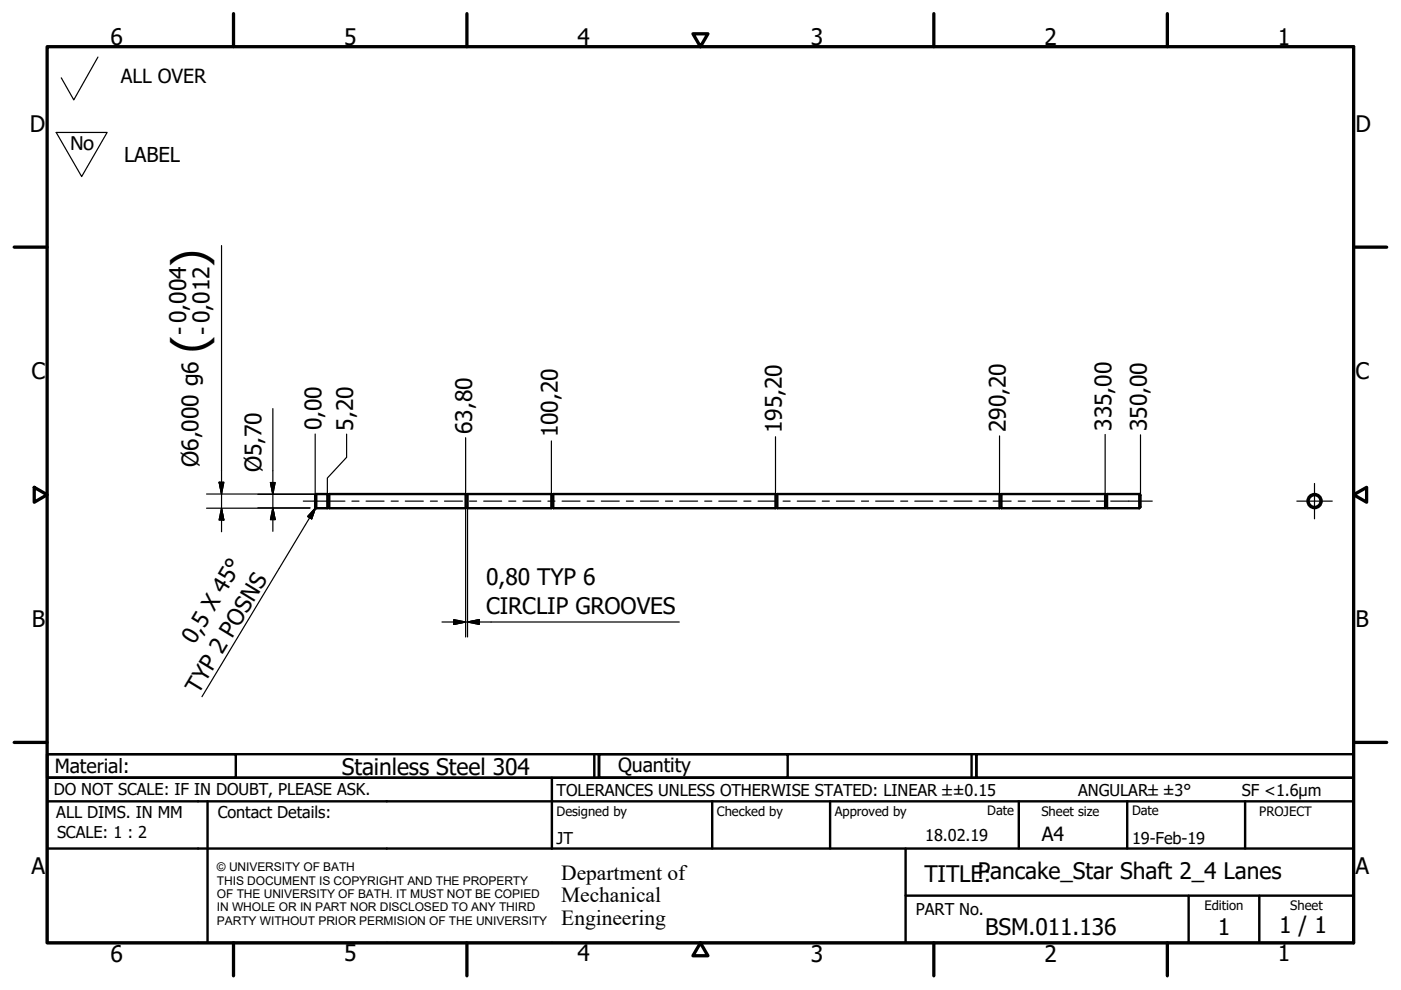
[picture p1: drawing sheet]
<svg xmlns="http://www.w3.org/2000/svg" width="297mm" height="210mm" viewBox="0 0 297 210" stroke-linecap="round" stroke-linejoin="round" font-family="sans-serif">
<!-- layer: Visible (ISO) -->
<g fill="none" stroke="#000" stroke-width=".51">
<path d="M67.1 104.7l-.3 .3v2.5l.3 .3M67.1 104.7v3.1M67.1 104.7h2.3v3.1h-2.3M69.4 107.7h.4M69.4 104.8h.4M69.8 104.7h28.9v3.1h-28.9zM98.7 107.7h.4M98.7 104.8h.4M99.1 104.7h17.8v3.1h-17.8zM116.9 107.7h.4M116.9 104.8h.4M117.3 104.7h47.1v3.1h-47.1z"/>
<path d="M164.4 107.7h.4M164.4 104.8h.4M164.8 104.7h47.1v3.1h-47.1zM211.9 107.7h.4M211.9 104.8h.4M212.3 104.7h22v3.1h-22zM234.3 107.7h.4M234.3 104.8h.4M241.6 104.7v3.1M241.6 104.7l.2 .3v2.5l-.2 .3M241.6 104.7h-6.9v3.1h6.9"/>
<circle cx="278.7" cy="106.2" r="1.49"/>
<circle cx="278.7" cy="106.2" r="1.26"/>
</g>
<!-- layer: Border (ISO) -->
<g fill="none" stroke="#000" stroke-width=".7">
<path d="M10 9.9h277v190h-277zM49.5 2.9v7M99 2.9v7M146.9 7.2h3.2l-1.6 2.7zM198 2.9v7M247.5 2.9v7M3 52.4h7M287 52.4h7M7.3 103.3l2.7 1.6-2.7 1.6zM287 104.9l2.8-1.6v3.2zM3 157.4h7M287 157.4h7"/>
<path d="M49.5 199.9v7M99 199.9v7M148.5 199.9l1.6 2.7h-3.2zM198 199.9v7M247.5 199.9v7"/>
</g>
<!-- layer: Title (ISO) -->
<g fill="none" stroke="#000" stroke-width=".51">
<path d="M10 159.9h40v5h-40zM10 159.9h117v5h-117zM126 159.9v5M127 159.9h40v5h-40zM127 159.9h80v5h-80zM206 159.9v5M207 159.9h80v5h-80zM10 169.9v-5h277v5M10 169.9h277v30h-277zM10 179.9h277M44 169.9v30M117 164.9v15"/>
<path d="M151 169.9v10M176 169.9v10M192 179.9v20M216 169.9v10M239 169.9v10M264 169.9v10M192 189.9h95M252 189.9v10M267 189.9v10"/>
</g>
<!-- layer: Sketch Geometry (ISO) -->
<path d="M20.8 12.1l-5.2 9.1-2.6-4.7M11.9 28.1h10.8l-5.4 9.3z" fill="none" stroke="#000" stroke-width=".25"/>
<!-- layer: Center Mark (ISO) -->
<path d="M275 106.2h7.5M278.7 102.5v7.5" fill="none" stroke="#000" stroke-width=".25"/>
<!-- layer: Dimension (ISO) -->
<g fill="none" stroke="#000" stroke-width=".25">
<path d="M47 52.1v60.6M57.8 86.6v26.1M66.8 92v13M73.5 92v5l-4.1 4.4v3.3M98.7 92.8v11.9M116.9 93.5v11.3M164.4 92.6v12.2M211.9 92.4v12.3M234.3 92.1v12.6M241.8 92.2v12.8M43.8 104.7h23.3M43.8 107.8h21.9"/>
<path d="M46.5 102.2h1l-.5 2.5zM47 107.8l.5 2.5h-1zM54.7 104.8h14.7M54.7 107.7h11M57.3 102.3h1l-.5 2.5zM57.8 107.7l.5 2.5h-1zM66.8 107.7h2.6M67 107.8h.1M98.7 107.8v27.3M99.1 107.8v27.3M93.7 131.9h50.3M96.2 131.4l2.5 .5-2.5 .5z"/>
<path d="M99.1 131.9l2.5-.5v1z"/>
</g>
<path d="M46.5 102.2l.5 2.5zM46.5 102.2h1l-.5 2.5zM47 107.8l.5 2.5zM47 107.8l.5 2.5h-1zM57.3 102.3l.5 2.5zM57.3 102.3h1l-.5 2.5zM57.8 107.7l.5 2.5zM57.8 107.7l.5 2.5h-1zM96.2 132.4l2.5-.5zM96.2 131.4l2.5 .5-2.5 .5zM99.1 131.9l2.5-.5zM99.1 131.9l2.5-.5v1z" fill="#000" stroke="#000" stroke-width=".25"/>
<!-- layer: Centerline (ISO) -->
<g fill="none" stroke="#000" stroke-width=".25">
<path d="M64.3 106.2h8.8M74.6 106.2h1.5M77.6 106.2h3.8M82.9 106.2h1.5M85.9 106.2h3.8M91.2 106.2h1.5M94.2 106.2h3.8M99.5 106.2h1.5M102.6 106.2h3.8M107.9 106.2h1.5M110.9 106.2h3.8M116.2 106.2h1.5"/>
<path d="M119.2 106.2h3.8M124.5 106.2h1.5M127.5 106.2h3.8M132.8 106.2h1.5M135.8 106.2h3.8M141.1 106.2h1.5M144.1 106.2h3.8M149.4 106.2h1.5M152.4 106.2h3.8M157.7 106.2h1.5M160.7 106.2h3.8M166 106.2h1.5"/>
<path d="M169 106.2h3.8M174.3 106.2h1.5M177.3 106.2h3.8M182.6 106.2h1.5M185.7 106.2h3.8M191 106.2h1.4M194 106.2h3.8M199.3 106.2h1.5M202.3 106.2h3.8M207.6 106.2h1.5M210.6 106.2h3.8M215.9 106.2h1.5"/>
<path d="M218.9 106.2h3.8M224.2 106.2h1.5M227.2 106.2h3.8M232.5 106.2h1.5M235.5 106.2h8.8"/>
</g>
<!-- layer: Symbol (ISO) -->
<path d="M66.9 107.6l-.8 2.4-.9-.5zM66.9 107.6l-24.1 40.1" fill="none" stroke="#000" stroke-width=".25"/>
<path d="M66.9 107.6l-.8 2.4zM66.9 107.6l-.8 2.4-.9-.5z" fill="#000" stroke="#000" stroke-width=".25"/>
<g font-size="9.7">
<text x="43.5" y="56.5" transform="rotate(-90 43.5 56.5)">)</text>
<text x="43.5" y="74.8" transform="rotate(-90 43.5 74.8)">(</text>
</g>
<g font-size="4.8">
<text x="23.4" y="9.5">6</text>
<text x="72.9" y="9.5">5</text>
<text x="122.4" y="9.5">4</text>
<text x="171.9" y="9.5">3</text>
<text x="221.4" y="9.5">2</text>
<text x="270.9" y="9.5">1</text>
<text x="6.3" y="27.9">D</text>
<text x="287.4" y="27.9">D</text>
<text x="39.7" y="71.1" transform="rotate(-90 39.7 71.1)">- 0,004</text>
<text x="44.6" y="71.1" transform="rotate(-90 44.6 71.1)">- 0,012</text>
<text x="6.7" y="80.4">C</text>
<text x="287.4" y="80.4">C</text>
<text x="68.2" y="91.3" transform="rotate(-90 68.2 91.3)">0,00</text>
<text x="74.8" y="91.3" transform="rotate(-90 74.8 91.3)">5,20</text>
<text x="100.1" y="92" transform="rotate(-90 100.1 92)">63,80</text>
<text x="118.3" y="92.7" transform="rotate(-90 118.3 92.7)">100,20</text>
<text x="165.8" y="91.8" transform="rotate(-90 165.8 91.8)">195,20</text>
<text x="213.3" y="91.7" transform="rotate(-90 213.3 91.7)">290,20</text>
<text x="235.7" y="91.3" transform="rotate(-90 235.7 91.3)">335,00</text>
<text x="243.2" y="91.4" transform="rotate(-90 243.2 91.4)">350,00</text>
<text x="42.1" y="99" transform="rotate(-90 42.1 99)">Ø6,000 g6</text>
<text x="55.5" y="100.1" transform="rotate(-90 55.5 100.1)">Ø5,70</text>
<text x="103.1" y="124">0,80 TYP 6</text>
<text x="103.1" y="130.3">CIRCLIP GROOVES</text>
<text x="6.8" y="132.9">B</text>
<text x="41.2" y="136.9" transform="rotate(-59 41.2 136.9)">0,5 X 45°</text>
<text x="287.4" y="132.9">B</text>
<text x="42.1" y="147.3" transform="rotate(-59 42.1 147.3)">TYP 2 POSNS</text>
<text x="72.5" y="164.2">Stainless Steel 304</text>
<text x="6.7" y="185.4">A</text>
<text x="287.4" y="185.4">A</text>
<text x="196" y="187">TITLEP:ancake_Star Shaft 2_4 Lanes</text>
<text x="271.2" y="197.9">1 / 1</text>
<text x="23.4" y="203.9">6</text>
<text x="72.9" y="203.8">5</text>
<text x="122.4" y="203.8">4</text>
<text x="171.9" y="203.9">3</text>
<text x="208.9" y="198.2">BSM.011.136</text>
<text x="221.4" y="203.9">2</text>
<text x="258.2" y="198.2">1</text>
<text x="270.9" y="203.8">1</text>
</g>
<text font-size="4.7" x="14.8" y="31.8">No</text>
<g font-size="4.6">
<text x="119" y="186.5">Department of</text>
<text x="119" y="191.3">Mechanical</text>
<text x="119" y="196">Engineering</text>
</g>
<text font-size="4.3" x="26.3" y="34.3">LABEL</text>
<g font-size="4.1">
<text x="25.6" y="17.6">ALL OVER</text>
<text x="11.6" y="163.9">Material:</text>
<text x="131" y="163.7">Quantity</text>
<text x="220.9" y="178.4">A4</text>
</g>
<g font-size="3.5">
<text x="11.4" y="168.5">DO NOT SCALE: IF IN DOUBT, PLEASE ASK.</text>
<text x="11.9" y="173.5">ALL DIMS. IN MM</text>
<text x="46.2" y="173.5">Contact Details:</text>
<text x="118" y="168.8">TOLERANCES UNLESS OTHERWISE STATED: LINEAR ±±0.15</text>
<text x="228.6" y="168.8">ANGULAR±±3°</text>
<text x="263.3" y="168.8">SF &lt;1.6µm</text>
<text x="12.1" y="177.6">SCALE: 1 : 2</text>
<text x="118" y="178.9">JT</text>
<text x="196.2" y="178.3">18.02.19</text>
<text x="240" y="178.9">19-Feb-19</text>
<text x="194.2" y="194.1">PART No.</text>
</g>
<g font-size="2.8">
<text x="118" y="173">Designed by</text>
<text x="152" y="173">Checked by</text>
<text x="177" y="173">Approved by</text>
<text x="209.3" y="172.9">Date</text>
<text x="220.8" y="173">Sheet size</text>
<text x="240" y="172.9">Date</text>
<text x="267" y="172.9">PROJECT</text>
<text x="255.4" y="193">Edition</text>
<text x="273.6" y="193">Sheet</text>
</g>
<g font-size="2.5">
<text x="46" y="184.7">© UNIVERSITY OF BATH</text>
<text x="46" y="187.6">THIS DOCUMENT IS COPYRIGHT AND THE PROPERTY</text>
<text x="46" y="190.4">OF THE UNIVERSITY OF BATH. IT MUST NOT BE COPIED</text>
<text x="46" y="193.2">IN WHOLE OR IN PART NOR DISCLOSED TO ANY THIRD</text>
<text x="46" y="196.1">PARTY WITHOUT PRIOR PERMISION OF THE UNIVERSITY</text>
</g>
</svg>
